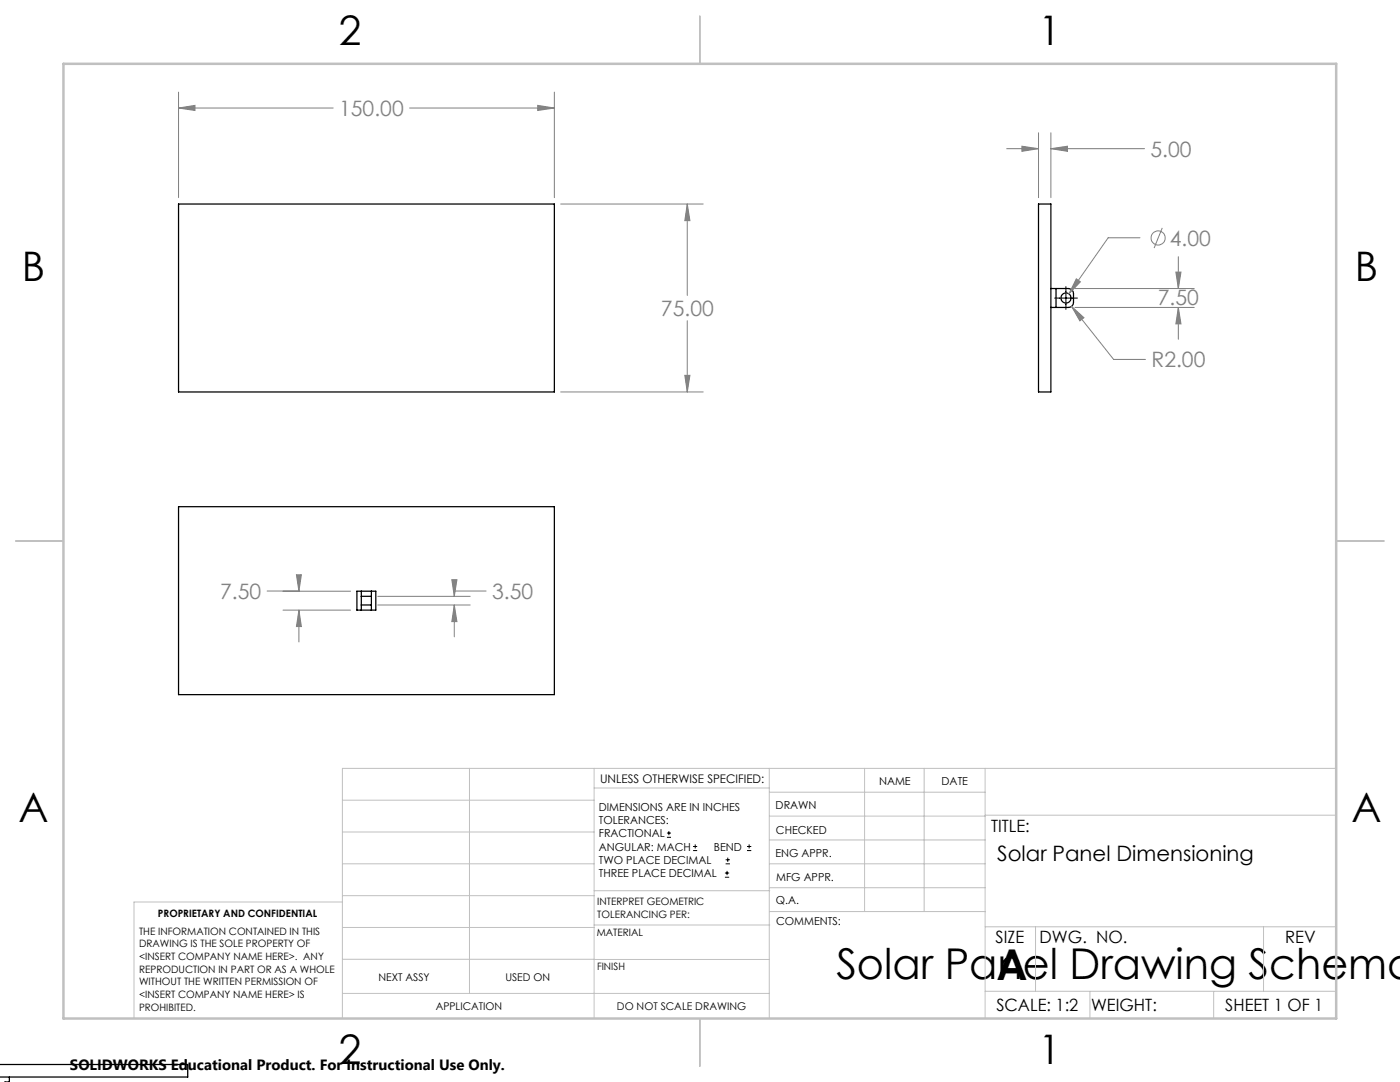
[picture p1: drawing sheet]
<svg xmlns="http://www.w3.org/2000/svg" width="279mm" height="216mm" viewBox="0 0 279 216" stroke-linecap="round" stroke-linejoin="round" font-family="sans-serif">
<g fill="none" stroke="#000" stroke-width=".25">
<path d="M35.6 40.7h75v37.5h-75zM207.3 40.7h2.4v37.5h-2.4zM209.7 57.6h3.6a1.02 1.02 0 0 1 .9 1v1.7a1.02 1.02 0 0 1-.9 1h-3.6M210.7 57.6v3.7M35.6 101.1h75v37.5h-75zM71.2 118h3.8v3.7h-3.8zM72.1 118v1M72.1 119h2M72.1 119v1.7M74.1 118v1M74.1 119v1.7M72.1 120.7v1"/>
<path d="M72.1 120.7h2M74.1 120.7v1M0 212.4h37.5v2.5h-37.5M1.9 214.9v1h-.9"/>
<circle cx="212.7" cy="59.5" r="1.01"/>
</g>
<g fill="none" stroke="#808080" stroke-width=".2">
<path d="M35.6 18.4v21M110.6 18.4v21M35.6 21.6l3.3-.6v1zM35.6 21.6h30.9M81.7 21.6h28.9M107.3 21l3.3 .6-3.3 .4zM200.9 29.7h6.4M203.9 29.2l3.4 .5-3.4 .5zM207.3 26.5v12.9M209.7 29.7l3.3-.5v1zM209.7 26.5v12.9M209.7 29.7h18.7"/>
<path d="M111.9 40.7h28.4M137.2 40.7l.5 3.3h-1zM137.2 40.7v18.2M214.5 57.6h23.8M214.8 55.6l.8 .6-2.3 2.4zM227.5 47.4h-6.3l-7.9 11.2M232 45.5l-1.7 4M234.7 54.3h1l-.5 3.3zM235.2 51.2v6.4M111.9 78.2h28.4M136.7 74.9h1l-.5 3.3zM137.2 64v14.2"/>
<path d="M213.9 61.1l2.4 2.3-.8 .6zM213.9 61.1l8.3 10.6h6.4M214.5 61.3h23.8M235.2 61.3l.5 3.3h-1zM235.2 61.3v6.4M53.3 117.9l16.7 .1M59.2 114.7h.9l-.4 3.3zM59.7 117.9v.1M75.4 119h18.4M90.2 115.7h1l-.5 3.3zM97 117.9h-6.3v1.1M56.5 121.7h13.5"/>
<path d="M59.7 121.7l.4 3.3h-.9zM59.7 121.7v6.4M75.4 120.7h18.4M90.7 120.7l.5 3.3h-1zM90.7 120.7v6.4"/>
<circle cx="231.1" cy="47.5" r="1.41"/>
</g>
<g fill="none" stroke="#000" stroke-width=".2">
<path d="M210.5 59.5h4.5M212.7 57.2v4.5M133.1 167.1h.8M133.1 166.2h.8M133.5 165.8v.9M138.3 169.7h.8M138.3 168.9h.8M138.7 168.5v.8M144.7 175h.8M144.7 174.2h.8M144.8 172.4h.9M144.8 171.6h.9"/>
<path d="M145.1 173.8v.8M145.2 171.1v.9M149.1 169.7h.8M149.1 168.9h.8M149.5 168.5v.8"/>
</g>
<g fill="none" stroke="#c0c0c0" stroke-width=".2">
<path d="M68.3 159.7h50.3M93.7 153.3v44.9M118.6 153.3v49.9M118.6 157.2h34.9M153.5 153.3v49.9M153.5 158.1h43.1M172.5 153.3v28.6M184.4 153.3v28.6M196.6 153.3v49.9M266.7 153.3h-198.4v49.9M68.3 178.7h50.3M68.3 172.4h50.3"/>
<path d="M68.3 166h50.3M68.3 180h-41.6v23.2M118.6 177.7h35M153.5 167.6h43.1M153.5 162.8h43.1M153.5 172.4h43.1M153.5 177.1h43.1M196.6 162.7h70.1M68.3 198.2h85.2M68.3 191.4l85.2 .1M68.3 185.1h50.3M118.6 184.6h35"/>
<path d="M153.6 181.9h43M196.6 197.8h70.1M196.6 184.9h70.1M206.7 184.9v12.9M217.5 197.8v5.4M242.2 197.8v5.4M252.2 184.9v12.9"/>
</g>
<path d="M139.7 3.2v9.5M3.1 107.9h9.6M266.7 107.9h9.5M139.7 203.2v9.6" fill="none" stroke="#c0c0c0" stroke-width=".25"/>
<path d="M12.7 12.7h254v190.5h-254z" fill="none" stroke="#c0c0c0" stroke-width=".5"/>
<path d="M107.3 21l3.3 .6-3.3 .4zM35.6 21.6l3.3-.6v1zM136.7 74.9h1l-.5 3.3zM137.2 40.7l.5 3.3h-1zM234.7 54.3h1l-.5 3.3zM235.2 61.3l.5 3.3h-1zM214.8 55.6l-1.5 3 2.3-2.4zM213.9 61.1l1.6 2.9 .8-.6zM203.9 29.2l3.4 .5-3.4 .5zM209.7 29.7l3.3-.5v1zM90.7 120.7l.5 3.3h-1zM90.2 115.7h1l-.5 3.3zM59.7 121.7l.4 3.3h-.9zM59.2 114.7h.9l-.4 3.3z" fill="#808080"/>
<g font-size="8.5">
<text x="166.9" y="195.4">Solar Panel Drawing Schema</text>
<text x="198.9" y="195.5">A</text>
</g>
<g font-size="8.1">
<text x="67.6" y="8.9">2</text>
<text x="207.3" y="8.9">1</text>
<text x="4.4" y="56.1">B</text>
<text x="270.4" y="56.1">B</text>
<text x="3.7" y="164.1">A</text>
<text x="269.7" y="164.1">A</text>
<text x="67.6" y="212.4">2</text>
<text x="207.3" y="212.4">1</text>
</g>
<g font-size="4.2" fill="#808080">
<text x="67.7" y="23.1">150.00</text>
<text x="229.6" y="31.3">5.00</text>
<text x="233.5" y="49">4.00</text>
<text x="131.9" y="63.1">75.00</text>
<text x="231.1" y="60.8">7.50</text>
<text x="229.8" y="73.3">R2.00</text>
<text x="43.9" y="119.5">7.50</text>
<text x="98.2" y="119.5">3.50</text>
</g>
<text font-size="4.2" x="199" y="171.8">Solar Panel Dimensioning</text>
<g font-size="3.4">
<text x="197.8" y="166">TITLE:</text>
<text x="198.7" y="188.1">SIZE</text>
<text x="207.5" y="188.1">DWG. NO.</text>
<text x="256.5" y="188.2">REV</text>
<text x="198.8" y="201.7">SCALE: 1:2</text>
<text x="217.7" y="201.8">WEIGHT:</text>
<text x="244.5" y="201.7">SHEET 1 OF 1</text>
</g>
<text font-size="3" x="14" y="213.5">SOLIDWORKS Educational Product. For Instructional Use Only.</text>
<text font-size="2.4" x="119.8" y="156.2">UNLESS OTHERWISE SPECIFIED:</text>
<g font-size="2.2">
<text x="119.5" y="161.8">DIMENSIONS ARE IN INCHES</text>
<text x="154.8" y="161.4">DRAWN</text>
<text x="175.4" y="156.6">NAME</text>
<text x="187.9" y="156.7">DATE</text>
<text x="119.5" y="164.4">TOLERANCES:</text>
<text x="119.5" y="167.1">FRACTIONAL</text>
<text x="154.9" y="166.3">CHECKED</text>
<text x="119.5" y="169.7">ANGULAR: MACH</text>
<text x="119.5" y="172.4">TWO PLACE DECIMAL</text>
<text x="142.5" y="169.7">BEND</text>
<text x="154.8" y="171">ENG APPR.</text>
<text x="119.5" y="175">THREE PLACE DECIMAL</text>
<text x="154.9" y="175.7">MFG APPR.</text>
<text x="154.9" y="180.4">Q.A.</text>
<text x="154.9" y="184.6">COMMENTS:</text>
</g>
<g font-size="2.1">
<text x="75.5" y="195.7">NEXT ASSY</text>
<text x="100.9" y="195.7">USED ON</text>
<text x="86.9" y="201.5">APPLICATION</text>
<text x="123.1" y="201.6">DO NOT SCALE DRAWING</text>
</g>
<g font-size="2">
<text x="31.5" y="182.9">PROPRIETARY AND CONFIDENTIAL</text>
<text x="119.2" y="180.6">INTERPRET GEOMETRIC</text>
<text x="119.2" y="183.1">TOLERANCING PER:</text>
<text x="27.8" y="186.5">THE INFORMATION CONTAINED IN THIS</text>
<text x="27.8" y="189">DRAWING IS THE SOLE PROPERTY OF</text>
<text x="27.8" y="191.6">&lt;INSERT COMPANY NAME HERE&gt;. ANY</text>
<text x="119.1" y="186.7">MATERIAL</text>
<text x="27.8" y="194.1">REPRODUCTION IN PART OR AS A WHOLE</text>
<text x="27.8" y="196.6">WITHOUT THE WRITTEN PERMISSION OF</text>
<text x="119.1" y="193.5">FINISH</text>
<text x="27.8" y="199.1">&lt;INSERT COMPANY NAME HERE&gt; IS</text>
<text x="27.8" y="201.7">PROHIBITED.</text>
</g>
</svg>
